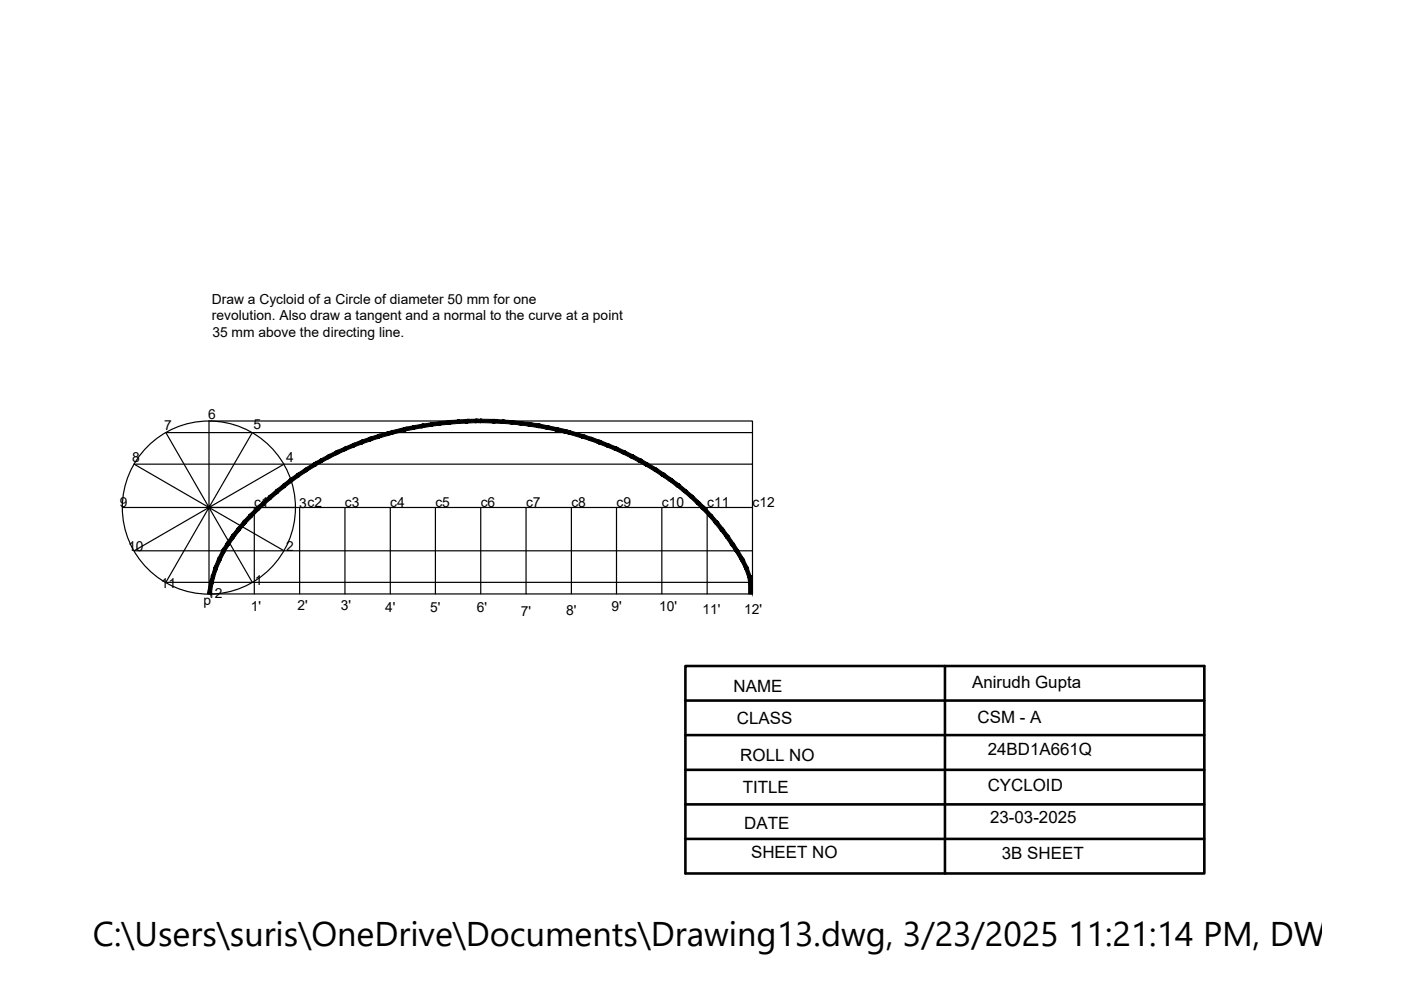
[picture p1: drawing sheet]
<svg xmlns="http://www.w3.org/2000/svg" width="297mm" height="210mm" viewBox="0 0 297 210" stroke-linecap="round" stroke-linejoin="round" font-family="sans-serif">
<!-- layer: 0 -->
<g fill="none" stroke="#000" stroke-width=".25">
<path d="M53.5 91.7l-9.2 15.9v-18.3h115.2v18.3M60.2 98.4l-15.9 9.2h18.4M159.5 91.7h-124.3l9.1 15.9-15.9-9.2h131.1M26 107.6h18.3l-15.9 9.2h131.1M44.3 107.6h115.2v18.3h-115.2v-18.3l-9.1 15.9h124.3M53.9 107.6v18.3M60.2 116.8l-15.9-9.2 9.2 15.9M63.5 107.6v18.3M73.1 107.6v18.3M82.7 107.6v18.3M92.3 107.6v18.3M101.9 107.6v18.3"/>
<path d="M111.5 107.6v18.3M121.1 107.6v18.3M130.7 107.6v18.3M140.3 107.6v18.3M149.9 107.6v18.3"/>
<circle cx="44.3" cy="107.6" r="18.4"/>
</g>
<path d="M44.5 123.4l-.5 2.5 .7 .1zM44.5 123.4l.7 .2-.5 2.4zM44.8 122.1l-.3 1.3 .7 .2zM44.8 122.1l.7 .2-.3 1.3zM45.4 120.3l-.6 1.8 .7 .2zM45.4 120.3l.7 .3-.6 1.7zM46.1 118.5l-.7 1.8 .7 .3zM46.1 118.5l.7 .3-.7 1.8zM47.1 116.6l-1 1.9 .7 .3zM47.1 116.6l.6 .4-.9 1.8zM48 115.1l-.9 1.5 .6 .4zM48 115.1l.6 .4-.9 1.5zM49.1 113.5l-1.1 1.6 .6 .4zM49.1 113.5l.6 .5-1.1 1.5zM50.3 112l-1.2 1.5 .6 .5zM50.3 112l.5 .5-1.1 1.5zM51.5 110.6l-1.2 1.4 .5 .5zM51.5 110.6l.6 .5-1.3 1.4zM52.8 109.2l-1.3 1.4 .6 .5zM52.8 109.2l.6 .5-1.3 1.4zM52.8 109.2l.6 .5 1.1-2.2zM54.5 107.5l.5 .5-1.6 1.7zM54.5 107.5l.5 .5 .6-1.5zM55.6 106.5l.5 .5-1.1 1zM55.6 106.5l.5 .5 .9-1.8zM57 105.2l.5 .5-1.4 1.3zM57 105.2l.5 .5 1-1.8zM58.5 103.9l.5 .6-1.5 1.2zM58.5 103.9l.5 .6 1-1.8zM60 102.7l.4 .6-1.4 1.2zM60 102.7l.4 .6 1.1-1.8zM61.5 101.5l.4 .6-1.5 1.2zM61.5 101.5l.4 .6 1.1-1.7zM63 100.4l.4 .6-1.5 1.1zM63 100.4l.4 .6 1.2-1.6zM64.6 99.4l.4 .6-1.6 1zM64.6 99.4l.4 .6 1.6-1.9zM66.6 98.1l.4 .6-2 1.3zM66.6 98.1l.4 .6 .9-1.3zM67.9 97.4l.3 .6-1.2 .7zM67.9 97.4l.3 .6 1.3-1.5zM69.5 96.5l.4 .6-1.7 .9zM69.5 96.5l.4 .6 1.4-1.5zM71.3 95.6l.3 .7-1.7 .8zM71.3 95.6l.3 .7 1.4-1.4zM71.6 96.3l1.4-1.4 .3 .6zM73 94.9l.3 .6 1.5-1.4zM73.3 95.5l1.5-1.4 .2 .7zM74.8 94.1l.2 .7 1.6-1.4zM75 94.8l1.6-1.4 .2 .7zM76.6 93.4l.2 .7 1.6-1.4zM76.8 94.1l1.6-1.4 .2 .8zM78.4 92.7l.2 .8 1.6-1.4zM78.6 93.5l1.6-1.4 .2 .8zM80.2 92.1l.2 .8 1.6-1.3zM80.4 92.9l1.6-1.3 .2 .7zM82 91.6l.2 .7 .8-1zM83 91.3l.2 .8-1 .2zM83 91.3l.2 .8 2.6-1.4zM83.2 92.1l2.6-1.4 .1 .7zM85.8 90.7l.1 .7 1.7-1.1zM85.9 91.4l1.7-1.1 .2 .7zM87.6 90.3l.2 .7 1.7-1.1zM87.8 91l1.7-1.1 .1 .8zM89.5 89.9l.1 .8 1.8-1.1zM89.6 90.7l1.8-1.1 .1 .8zM91.4 89.6l.1 .8 1.8-1zM91.5 90.4l1.8-1 .1 .7zM93.3 89.4l.1 .7 1.8-.9zM93.4 90.1l1.8-.9 .1 .7zM95.2 89.2l.1 .7 1.8-.8zM95.3 89.9l1.8-.8 .1 .7zM97.1 89.1l.1 .7 1.8-.9zM97.2 89.8l1.8-.9v.8zM99 88.9v.8l2-.8zM99 89.7l2-.8v.7zM101 88.9v.7l.9-.7zM101 89.6l.9-.7v.7zM101.9 88.9v.7l2.9-.7zM101.9 89.6l2.9-.7v.8zM104.8 88.9v.8l1.9-.6zM104.8 89.7l1.9-.6-.1 .7zM106.7 89.1l-.1 .7 2-.6zM106.6 89.8l2-.6-.1 .7zM108.6 89.2l-.1 .7 2-.5zM108.5 89.9l2-.5-.1 .7zM110.5 89.4l-.1 .7 2-.5zM110.4 90.1l2-.5-.1 .8zM112.4 89.6l-.1 .8 2-.5zM112.3 90.4l2-.5-.1 .8zM114.3 89.9l-.1 .8 1.9-.4zM114.2 90.7l1.9-.4-.1 .7zM116.1 90.3l-.1 .7 2.1-.3zM116 91l2.1-.3-.2 .7zM118.1 90.7l-.2 .7 2-.3zM117.9 91.4l2-.3-.2 .7zM119.9 91.1l-.2 .7 1.1-.5zM119.7 91.8l1.1-.5-.1 .8zM120.8 91.3l-.1 .8h2.9zM120.7 92.1h2.9l-.2 .8zM123.6 92.1l-.2 .8 2-.2zM123.4 92.9l2-.2-.2 .7zM125.4 92.7l-.2 .7h2zM125.2 93.4h2l-.3 .7zM127.2 93.4l-.3 .7h2.1zM126.9 94.1h2.1l-.3 .7zM129 94.1l-.3 .7h2.1zM128.7 94.8h2.1l-.3 .7zM130.8 94.8l-.3 .7 2 .1zM130.5 95.5l2 .1-.3 .7zM132.5 95.6l-.3 .7 2 .2zM132.2 96.3l2 .2-.3 .6zM134.2 96.5l-.3 .6 2 .3zM133.9 97.1l2 .3-.4 .6zM135.9 97.4l-.4 .6 1.7 .1zM135.5 98l1.7 .1-.4 .6zM137.2 98.1l-.4 .6 2.4 .6zM136.8 98.7l2.4 .6-.4 .6zM139.2 99.3l-.4 .6 2 .5zM138.8 99.9l2 .5-.4 .6zM140.8 100.4l-.4 .6 2 .5zM140.4 101l2 .5-.4 .6zM142.4 101.5l-.4 .6 2 .5zM142 102.1l2 .5-.5 .6zM144 102.6l-.5 .6 1.9 .6zM143.5 103.2l1.9 .6-.4 .6zM145.4 103.8l-.4 .6 1.9 .7zM145 104.4l1.9 .7-.5 .5zM146.9 105.1l-.5 .5 1.9 .8zM146.4 105.6l1.9 .8-.5 .5zM148.3 106.4l-.5 .5 1.5 .5zM147.8 106.9l1.5 .5-.5 .5zM149.3 107.4l-.5 .5 2.1 1.2zM148.8 107.9l2.1 1.2-.5 .5zM150.4 109.6l1.8 1-1.3-1.5zM150.4 109.6l1.8 1-.6 .4zM151.6 111l1.8 1-1.2-1.4zM151.6 111l1.8 1-.6 .5zM152.8 112.5l1.7 1.1-1.1-1.6zM152.8 112.5l1.7 1.1-.6 .4zM153.9 114l1.7 1.2-1.1-1.6zM153.9 114l1.7 1.2-.6 .4zM155 115.6l1.5 1-.9-1.4zM155 115.6l1.5 1-.6 .4zM155.9 117l1.8 1.5-1.2-1.9zM155.9 117l1.8 1.5-.7 .4zM157 118.9l1.6 1.4-.9-1.8zM157 118.9l1.6 1.4-.7 .3zM157.9 120.6l1.3 1.5-.6-1.8zM157.9 120.6l1.3 1.5-.7 .2zM158.5 122.3l1 1.1-.3-1.3zM158.5 122.3l1 1.1-.8 .1zM158.7 123.5l.8 2.4v-2.5zM158.7 123.5l.8 2.4h-.8z" fill="#000" stroke="#000" stroke-width=".21"/>
<path d="M145.3 141.2h110v44h-110zM145.3 148.5h110M145.3 155.9h110M200.3 141.2v44M145.3 163.2h110M145.3 170.5h110M145.3 177.9h110" fill="none" stroke="#000" stroke-width=".55"/>
<text font-size="7.3" x="19.7" y="200.6">C:\Users\suris\OneDrive\Documents\Drawing13.dwg, 3/23/2025 11:21:14 PM, DWG To</text>
<g font-size="3.6">
<text x="155.5" y="146.8">NAME</text>
<text x="206.1" y="145.9">Anirudh Gupta</text>
<text x="156.2" y="153.5">CLASS</text>
<text x="207.2" y="153.2">CSM - A</text>
<text x="157" y="161.4">ROLL NO</text>
<text x="209.4" y="160.1">24BD1A661Q</text>
<text x="209.4" y="167.8">CYCLOID</text>
<text x="157.5" y="168">TITLE</text>
<text x="157.8" y="175.8">DATE</text>
<text x="209.9" y="174.4">23-03-2025</text>
<text x="159.2" y="181.9">SHEET NO</text>
<text x="212.4" y="182.1">3B SHEET</text>
</g>
<g font-size="2.9">
<text x="44.9" y="64.4">Draw a Cycloid of a Circle of diameter 50 mm for one</text>
<text x="44.9" y="67.9">revolution. Also draw a tangent and a normal to the curve at a point</text>
<text x="45" y="71.4">35 mm above the directing line.</text>
<text x="44.1" y="88.8">6</text>
<text x="34.8" y="91.1">7</text>
<text x="53.7" y="91">5</text>
<text x="28.1" y="97.9">8</text>
<text x="60.7" y="98">4</text>
<text x="25.4" y="107.5">9</text>
<text x="53.9" y="107.6">c1</text>
<text x="63.4" y="107.7">3c2</text>
<text x="73.1" y="107.6">c3</text>
<text x="82.7" y="107.6">c4</text>
<text x="92.3" y="107.6">c5</text>
<text x="101.9" y="107.6">c6</text>
<text x="111.5" y="107.6">c7</text>
<text x="121.1" y="107.6">c8</text>
<text x="130.7" y="107.6">c9</text>
<text x="140.3" y="107.6">c10</text>
<text x="149.9" y="107.6">c11</text>
<text x="159.5" y="107.6">c12</text>
<text x="27.2" y="116.8">10</text>
<text x="60.6" y="116.9">2</text>
<text x="34.1" y="124.7">11</text>
<text x="54" y="124">1</text>
<text x="43.2" y="128.2">p</text>
<text x="43.9" y="126.8">12</text>
<text x="53.2" y="129.5">1'</text>
<text x="63.1" y="129.3">2'</text>
<text x="72.2" y="129.3">3'</text>
<text x="81.7" y="129.7">4'</text>
<text x="91.2" y="129.7">5'</text>
<text x="101.1" y="129.7">6'</text>
<text x="110.4" y="130.5">7'</text>
<text x="120" y="130.4">8'</text>
<text x="129.7" y="129.5">9'</text>
<text x="139.7" y="129.6">10'</text>
<text x="149" y="130.1">11'</text>
<text x="157.8" y="130.1">12'</text>
</g>
</svg>
